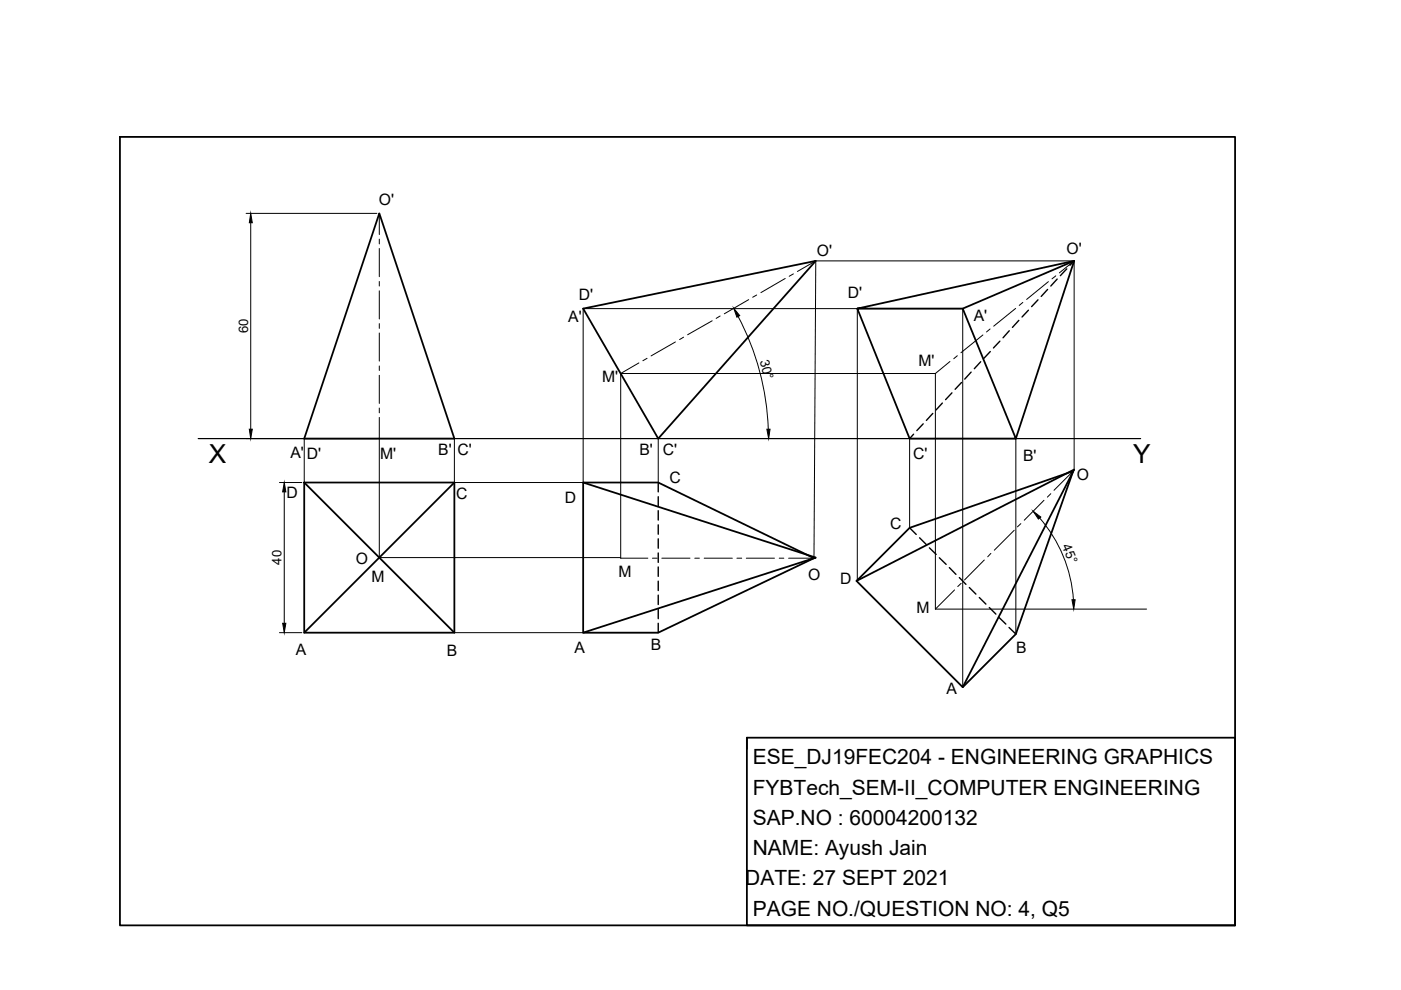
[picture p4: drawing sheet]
<svg xmlns="http://www.w3.org/2000/svg" width="297mm" height="210mm" viewBox="0 0 297 210" stroke-linecap="round" stroke-linejoin="round" font-family="sans-serif">
<!-- layer: Object -->
<path d="M25.4 29h236.5v167.2h-236.5zM80.4 45.2l15.9 47.8h-31.8zM227.7 55.3l-23.6 10.1M123.6 65.4l49.4-10.1-33.4 37.7zM181.8 65.4l11.1 27.6h22.5l-11.3-27.6h-22.3l45.9-10.1-12.3 37.7M64.5 102.3h31.8v31.8h-31.8zM64.5 102.3l31.8 31.8M96.3 102.3l-31.8 31.8M123.6 102.6v31.5l49.4-15.9-49.4-15.9h16l33 16-33 15.8h-16M181.8 123.3l22.3 22.4 23.6-46.1-46.1 23.6 11.3-11.3 34.6-12-12.1 34.5-11.3 11.3M158.4 156.4h103.5v39.8h-103.5zM158.4 156.4v2.4" fill="none" stroke="#000" stroke-width=".38"/>
<!-- layer: 0 -->
<path d="M42 93h199.8" fill="none" stroke="#000" stroke-width=".25"/>
<!-- layer: Projection -->
<path d="M181.8 65.4v57.9M64.5 93v9.3M80.4 93v25.2h51.2M96.3 93v9.3h43.3v-9.3M192.9 93v18.9M215.4 93v41.4M227.7 99.6v-44.3h-54.7l-.4 63M123.6 102.6v-37.2h80.5v80.3M131.6 118.3v-39.1h66.7v49.9h44.8M96.3 134.1h43.3" fill="none" stroke="#000" stroke-width=".21"/>
<!-- layer: Center -->
<g fill="none" stroke="#000" stroke-width=".21">
<path d="M80.4 45.2v4.5M80.4 50.7v1M80.4 52.7v6M80.4 59.7v.9M166.5 59l-5.2 3M168.2 58.1l-.9 .5M173 55.3l-3.9 2.3M222.3 59.7l-4.6 3.8M223.8 58.5l-.8 .6M227.7 55.3l-3.1 2.6M80.4 61.7v5.9M80.4 68.6v1"/>
<path d="M80.4 70.6v6M80.4 77.6v1M80.4 79.6v5.9M135.5 76.9l-3.9 2.3M137.2 76l-.9 .5M143.2 72.5l-5.2 3M144.9 71.5l-.8 .5M151 68l-5.2 3M152.7 67l-.9 .5M158.7 63.5l-5.1 3M160.4 62.6l-.8 .4M201.4 76.7l-3.1 2.5"/>
<path d="M203 75.4l-.8 .7M208.4 71l-4.7 3.8M209.9 69.8l-.7 .6M215.3 65.4l-4.6 3.8M216.9 64.1l-.8 .7M80.4 86.5v1M80.4 88.5v4.5M227.5 99.9l-4 4.1M131.6 118.3h5.8M138.3 118.3h1M140.3 118.3h6M147.3 118.3h1"/>
<path d="M149.3 118.3h6M156.2 118.3h1.1M158.2 118.3h6M165.2 118.3h1M167.2 118.3h5.8M208.7 118.7l-4.2 4.3M210.1 117.3l-.7 .8M215 112.4l-4.2 4.3M216.4 111l-.7 .7M221.3 106.1l-4.1 4.2M222.8 104.7l-.7 .7M202.4 125.1l-4.1 4"/>
<path d="M203.8 123.7l-.7 .7"/>
</g>
<!-- layer: Hidden -->
<g fill="none" stroke="#000" stroke-width=".3">
<path d="M224.1 59.2l-1.3 1.4M226.2 57l-1.4 1.4M227.7 55.3l-.8 .9M205.9 78.9l-1.4 1.5M207.9 76.7l-1.3 1.5M210 74.5l-1.4 1.5M212 72.3l-1.4 1.5M214 70.1l-1.3 1.5M216 67.9l-1.3 1.5M218 65.8l-1.3 1.4M220.1 63.6l-1.4 1.4M222.1 61.4l-1.3 1.5"/>
<path d="M193.7 92.1l-.8 .9M195.7 89.9l-1.3 1.4M197.8 87.7l-1.4 1.4M199.8 85.5l-1.4 1.4M201.8 83.3l-1.3 1.4M203.9 81.1l-1.4 1.4M139.6 102.3v2M139.6 105.3v2M139.6 108.3v2M139.6 111.3v2M139.6 114.2v2M139.6 117.2v2"/>
<path d="M192.9 111.9l1.4 1.4M195 114l1.4 1.4M197 116.1l1.5 1.4M199.2 118.3l1.4 1.4M139.6 120.2v2M139.6 123.2v2M139.6 126.2v2M139.6 129.2v2M139.6 132.2v1.9M201.3 120.3l1.4 1.5M203.4 122.5l1.4 1.4M205.5 124.6l1.4 1.4"/>
<path d="M207.6 126.7l1.4 1.4M209.7 128.8l1.4 1.4M211.8 130.9l1.5 1.4M213.9 133l1.5 1.4"/>
</g>
<!-- layer: Dimention Hatching -->
<path d="M52.2 45.2h27.7M53.2 47.2v43.8M156.5 67.1a55.3 55.3 0 0 1 6.4 23.9M52.2 93h27.7M59.3 102.3h4.7M60.3 104.3v27.9M220.4 109.8a29.4 29.4 0 0 1 7.2 17.3M59.3 134.1h4.7" fill="none" stroke="#000" stroke-width=".21"/>
<path d="M53.2 45.2l.3 2h-.6zM155.6 65.3l1.2 1.6-.6 .4zM52.9 91h.6l-.3 2zM162.6 91h.7l-.3 2zM60.3 102.3l.3 2h-.7zM219.1 108.4l1.6 1.2-.5 .5zM59.9 132.2h.7l-.3 1.9zM227.3 127.2h.7l-.3 1.9z" fill="#000" stroke="#000" stroke-width=".21"/>
<g font-size="5.6">
<text x="44.3" y="98.2">X</text>
<text x="240.2" y="98.2">Y</text>
</g>
<g font-size="4.4">
<text x="159.6" y="162">ESE_DJ19FEC204 - ENGINEERING GRAPHICS</text>
<text x="159.6" y="168.5">FYBTech_SEM-II_COMPUTER ENGINEERING</text>
<text x="159.6" y="174.9">SAP.NO : 60004200132</text>
<text x="159.6" y="181.3">NAME: Ayush Jain</text>
<text x="158" y="187.7">DATE: 27 SEPT 2021</text>
<text x="159.6" y="194.1">PAGE NO./QUESTION NO: 4, Q5</text>
</g>
<g font-size="3.3">
<text x="80.3" y="43.5">O'</text>
<text x="226.1" y="53.9">O'</text>
<text x="173.2" y="54.2">O'</text>
<text x="122.7" y="63.7">D'</text>
<text x="179.8" y="63.1">D'</text>
<text x="120.5" y="68.4">A'</text>
<text x="206.4" y="68.1">A'</text>
<text x="194.7" y="77.7">M'</text>
<text x="127.7" y="81.1">M'</text>
<text x="61.6" y="97.1">A'</text>
<text x="65.1" y="97.2">D'</text>
<text x="80.6" y="97.2">M'</text>
<text x="92.9" y="96.4">B'</text>
<text x="97" y="96.5">C'</text>
<text x="135.6" y="96.5">B'</text>
<text x="140.5" y="96.4">C'</text>
<text x="193.6" y="97.3">C'</text>
<text x="216.9" y="97.6">B'</text>
<text x="228.3" y="101.8">O</text>
<text x="60.7" y="105.7">D</text>
<text x="96.7" y="105.7">C</text>
<text x="119.7" y="106.6">D</text>
<text x="141.9" y="102.5">C</text>
<text x="188.8" y="112.2">C</text>
<text x="75.4" y="119.5">O</text>
<text x="78.8" y="123.4">M</text>
<text x="131.1" y="122.2">M</text>
<text x="171.4" y="122.9">O</text>
<text x="178.1" y="123.9">D</text>
<text x="194.3" y="130">M</text>
<text x="138" y="137.8">B</text>
<text x="62.7" y="138.8">A</text>
<text x="94.8" y="139.1">B</text>
<text x="121.8" y="138.4">A</text>
<text x="215.5" y="138.4">B</text>
<text x="200.7" y="147.1">A</text>
</g>
<g font-size="2.8">
<text x="52.6" y="70.6" transform="rotate(-90 52.6 70.6)">60</text>
<text x="161.1" y="76.6" transform="rotate(75 161.1 76.6)">30°</text>
<text x="59.7" y="119.7" transform="rotate(-90 59.7 119.7)">40</text>
<text x="225.2" y="115.9" transform="rotate(68 225.2 115.9)">45°</text>
</g>
</svg>
